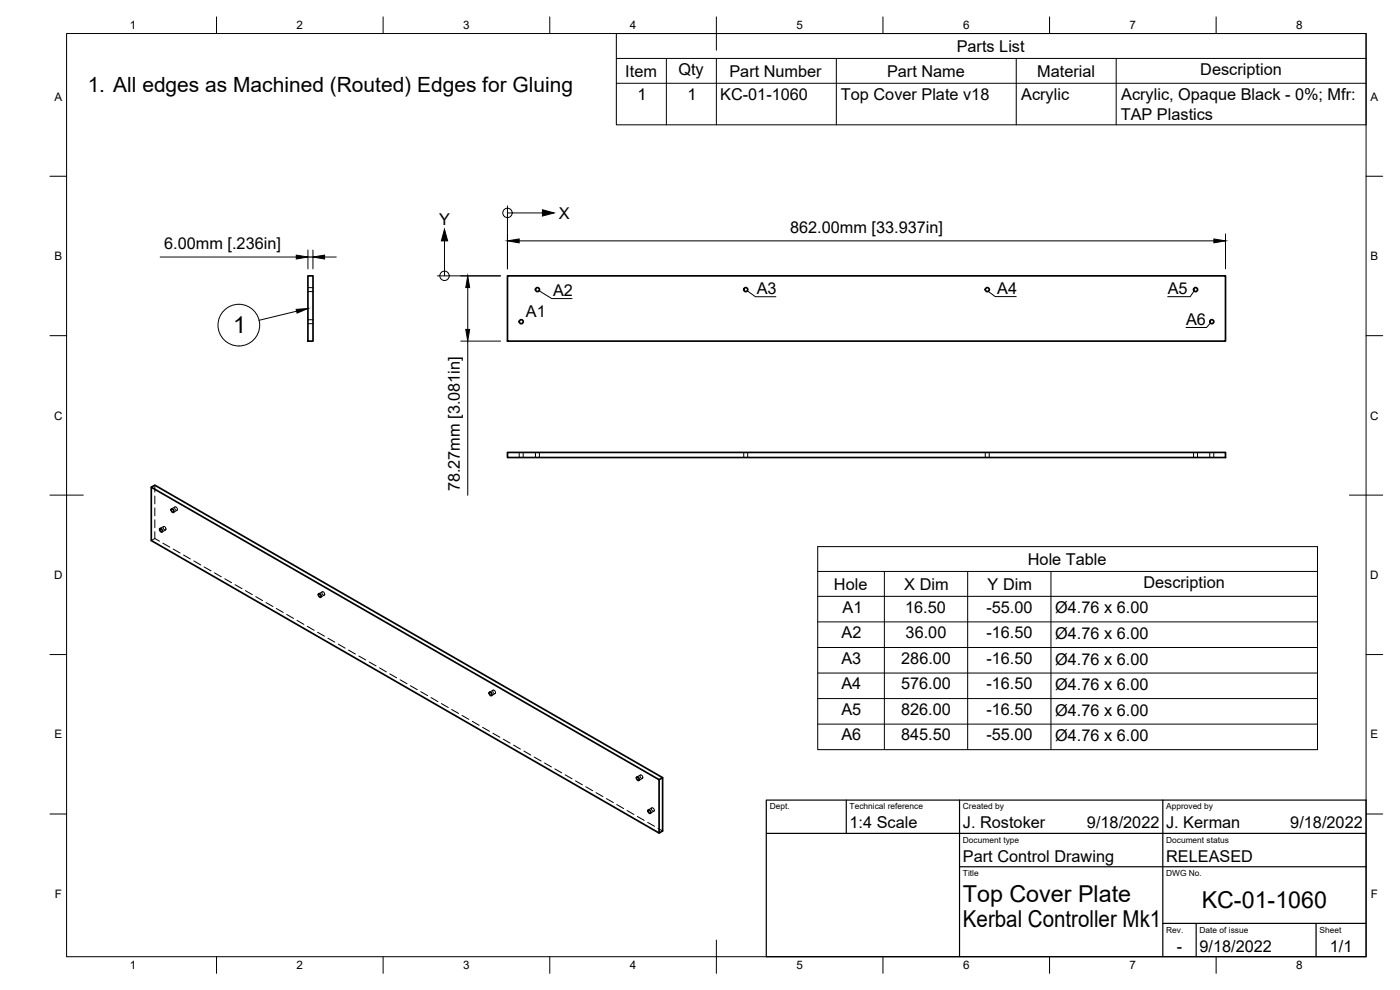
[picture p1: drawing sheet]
<svg xmlns="http://www.w3.org/2000/svg" width="420mm" height="297mm" viewBox="0 0 420 297" stroke-linecap="round" stroke-linejoin="round" font-family="sans-serif">
<!-- layer: Visible -->
<g fill="none" stroke="#000" stroke-width=".51">
<path d="M92.4 82.8h1.5v19.5h-1.5zM152.3 82.8h215.5v19.5h-215.5zM152.3 135.7h215.5v1.6h-215.5zM45.4 146.2l1.1-.6 152.4 87.7-1.1 .6zM45.4 146.2v16l152.4 87.7M48 158.6l.5 .2 .2 .7-.6-.1zM51.4 152.7l.6 .2 .2 .8-.6-.2zM95.6 178.2l.6 .2 .1 .7-.5-.1zM146.9 207.7l.6 .2 .1 .8-.6-.2zM191.1 233.2l.6 .1 .1 .8-.6-.2zM198.9 233.3v16l-1.1 .6v-16M194.5 243l.6 .2 .2 .8-.6-.2z"/>
<circle cx="156.4" cy="96.5" r=".6"/>
<circle cx="161.3" cy="86.9" r=".6"/>
<circle cx="223.8" cy="86.9" r=".6"/>
<circle cx="296.3" cy="86.9" r=".6"/>
<circle cx="358.8" cy="86.9" r=".6"/>
<circle cx="363.7" cy="96.5" r=".6"/>
</g>
<!-- layer: Hidden -->
<g fill="none" stroke="#000" stroke-width=".3">
<path d="M92.4 87.5h1.5M92.4 86.3h1.5M92.4 97.1h1.5M92.4 95.9h1.5M155.8 135.7v1.6M157 135.7v1.6M160.7 135.7v1.6M161.9 135.7v1.6M223.2 135.7v1.6M224.4 135.7v1.6M295.7 135.7v1.6M296.9 135.7v1.6"/>
<path d="M358.2 135.7v1.6M359.4 135.7v1.6M363.1 135.7v1.6M364.3 135.7v1.6M46.5 145.6v2M46.5 148.8v2.4M46.5 152.4v2.4M46.5 155.9v2.4M46.5 159.5v2.1M49 158a.57 .57 0 0 1 .7 .3 .57 .57 0 0 1-.2 .7l-.5-.4zM49.1 158l-1.1 .6M49.7 159l-1.1 .6"/>
<path d="M52.5 152.1a.57 .57 0 0 1 .7 .3 .57 .57 0 0 1-.3 .7l-.4-.4zM52.5 152.1l-1 .6M53.1 153.1l-1 .6M46.5 161.6l1.4 .8M46.5 161.6l-1.1 .6M48.9 163l2 1.2M52 164.7l2 1.2M55.1 166.5l2 1.2M58.2 168.3l2 1.2M61.3 170.1l2 1.2M64.4 171.9l2 1.2M67.5 173.7l2 1.1"/>
<path d="M70.5 175.4l2.1 1.2M73.6 177.2l2.1 1.2M76.8 179l2 1.2M96.6 177.6a.55 .55 0 0 1 .7 .3 .55 .55 0 0 1-.2 .7l-.4-.4zM96.7 177.6l-1 .6M97.3 178.6l-1 .6M79.8 180.8l2.1 1.2M82.9 182.6l2.1 1.2M86 184.3l2.1 1.3M89.1 186.1l2.1 1.2M92.2 187.9l2.1 1.2M95.3 189.7l2.1 1.2"/>
<path d="M98.4 191.5l2.1 1.2M101.5 193.3l2.1 1.2M104.6 195.1l2.1 1.1M107.7 196.8l2.1 1.2M110.8 198.6l2.1 1.2M113.9 200.4l2.1 1.2M117 202.2l2 1.2M120.1 204l2.1 1.2M123.2 205.7l2 1.2M126.3 207.5l2 1.2M129.4 209.3l2 1.2M132.5 211.1l2 1.2"/>
<path d="M135.6 212.9l2 1.2M138.7 214.7l2 1.1M141.8 216.4l2 1.2M144.8 218.2l2.1 1.2M147.9 207.1a.55 .55 0 0 1 .7 .3 .55 .55 0 0 1-.2 .7l-.4-.3zM148 207.1l-1.1 .6M148.6 208.1l-1.1 .6M147.9 220l2.1 1.2M151 221.8l2.1 1.2M154.1 223.6l2.1 1.2M157.2 225.3l2.1 1.3M160.3 227.1l2.1 1.2"/>
<path d="M163.4 228.9l2.1 1.2M166.5 230.7l2.1 1.2M169.6 232.5l2.1 1.2M172.7 234.3l2.1 1.2M175.8 236.1l2.1 1.1M178.9 237.8l2.1 1.2M182 239.6l2.1 1.2M192.2 232.5a.56 .56 0 0 1 .6 .4 .56 .56 0 0 1-.2 .7l-.4-.4zM192.2 232.5l-1.1 .6M192.8 233.6l-1.1 .6M185.1 241.4l2.1 1.2M188.2 243.2l2 1.2"/>
<path d="M191.3 245l2 1.2M194.4 246.7l2 1.2M195.6 242.5a.55 .55 0 0 1 .7 .2 .55 .55 0 0 1-.3 .7l-.3-.3zM195.6 242.4l-1 .6M196.2 243.4l-1 .6M197.5 248.5l1.4 .8"/>
</g>
<!-- layer: Border -->
<g fill="none" stroke="#000" stroke-width=".3">
<path d="M20 10.1h390v276.9h-390zM65 5.1v5M115 5.1v5M165 5.1v5M215 5.1v10M265 5.1v5M315 5.1v5M365 5.1v5M15 52.9h5M410 52.9h5M15 100.7h5M410 100.7h5"/>
<path d="M15 148.6h10M405 148.6h10M15 196.4h5M410 196.4h5M15 244.2h5M410 244.2h5M65 287v5M115 287v5M165 287v5M215 282.1v9.9M265 287v5M315 287v5"/>
<path d="M365 287v5"/>
</g>
<!-- layer: TitleBlock -->
<path d="M230 240.1h180v46.9h-180zM230 250h180M254 240.1v9.9M288 240.1v46.9M349 240.1v46.9M288 260.1h122M349 277.1h61M359 277.1v9.9M395 277.1v9.9" fill="none" stroke="#000" stroke-width=".36"/>
<!-- layer: Parts Lists -->
<path d="M185 10.1h225v27.4h-225zM185 17.5h225M200 17.5v20M215 17.5v20M251 17.5v20M305 17.5v20M335 17.5v20M185 25h225" fill="none" stroke="#000" stroke-width=".3"/>
<!-- layer: Balloons -->
<circle cx="71.7" cy="97.6" r="6.3" fill="none" stroke="#000" stroke-width=".3"/>
<!-- layer: 0 -->
<path d="M88.9 92.8l3.5-.2-3.2 1.3z" fill="#000" stroke="#000" stroke-width=".3"/>
<path d="M89 93.4l-11.3 2.7" fill="none" stroke="#000" stroke-width=".3"/>
<!-- layer: FD_Dimensions -->
<path d="M48.1 77.1h40.8M92.4 75v5.7M92.4 77.1h1.5M93.9 75v5.7M97.4 77.1h3.5M152.3 70.2v10.5M155.8 72.3h208.5M367.8 70.2v10.5M138.3 82.8h11.9M140.4 86.3v12.5M138.3 102.3h11.9M140.4 102.3v46.3" fill="none" stroke="#000" stroke-width=".3"/>
<path d="M88.9 76.5l3.5 .6-3.5 .6zM93.9 77.1l3.5-.6v1.2zM152.3 72.3l3.5-.6v1.2zM364.3 71.7l3.5 .6-3.5 .6zM140.4 82.8l.5 3.5h-1.1zM139.8 98.8h1.1l-.5 3.5z" fill="#000" stroke="#000" stroke-width=".3"/>
<!-- layer: Origin Marker -->
<g fill="none" stroke="#000" stroke-width=".3">
<path d="M133.4 72.3v10.5M152.3 61.8v18.9M152.3 63.9h10.5M131.3 82.8h18.9"/>
<circle cx="152.3" cy="63.9" r="1.41"/>
<circle cx="133.4" cy="82.8" r="1.41"/>
</g>
<path d="M133.4 68.8l.9 3.5h-1.8zM162.8 62.9l3.5 1-3.5 .9z" fill="#000" stroke="#000" stroke-width=".3"/>
<!-- layer: Hole Tables -->
<path d="M245.4 164h150v60.9h-150zM245.4 171.5h150M245.4 178.9h150M265.4 171.5v53.4M290.4 171.5v53.4M315.4 171.5v53.4M245.4 186.6h150M245.4 194.3h150M245.4 201.9h150M245.4 209.6h150M245.4 217.3h150" fill="none" stroke="#000" stroke-width=".3"/>
<!-- layer: HoleIds -->
<path d="M161.8 87.2l3.8 2.4h6.1M224.3 87.3l2.4 1.7h6.2M296.6 87.4l2.1 1.6h6.3M358.4 87.3l-1.2 1.7h-6.8M363.2 97l-1.1 1.3h-6.2" fill="none" stroke="#000" stroke-width=".3"/>
<g font-size="7">
<text x="70" y="100.1">1</text>
<text x="289" y="270.6">Top Cover Plate</text>
<text x="360.6" y="272.3">KC-01-1060</text>
<text x="289" y="278.1">Kerbal Controller Mk1</text>
</g>
<text font-size="6.3" x="26.3" y="27.6">1. All edges as Machined (Routed) Edges for Gluing</text>
<g font-size="4.9">
<text x="287.1" y="15.5">Parts List</text>
<text x="187.7" y="23">Item</text>
<text x="203.6" y="22.5">Qty</text>
<text x="218.9" y="23">Part Number</text>
<text x="266.2" y="23">Part Name</text>
<text x="311.3" y="23">Material</text>
<text x="360.2" y="22.5">Description</text>
<text x="191.3" y="29.9">1</text>
<text x="206.3" y="29.9">1</text>
<text x="216.1" y="30">KC-01-1060</text>
<text x="252.4" y="30">Top Cover Plate v18</text>
<text x="306.5" y="30">Acrylic</text>
<text x="336.4" y="35.9">TAP Plastics</text>
<text x="336.5" y="30.1">Acrylic, Opaque Black - 0%; Mfr:</text>
<text x="167.7" y="65.6">X</text>
<text x="131.8" y="67.4">Y</text>
<text x="237.1" y="69.9">862.00mm [33.937in]</text>
<text x="49.3" y="74.7">6.00mm [.236in]</text>
<text x="166" y="88.9">A2</text>
<text x="227.1" y="88.3">A3</text>
<text x="299.3" y="88.3">A4</text>
<text x="350.4" y="88.3">A5</text>
<text x="157.8" y="95.1">A1</text>
<text x="355.9" y="97.6">A6</text>
<text x="138" y="147.4" transform="rotate(-90 138 147.4)">78.27mm [3.081in]</text>
<text x="308.5" y="169.4">Hole Table</text>
<text x="250.3" y="176.9">Hole</text>
<text x="271.4" y="176.9">X Dim</text>
<text x="296.4" y="176.9">Y Dim</text>
<text x="343.2" y="176.5">Description</text>
<text x="252.9" y="183.8">A1</text>
<text x="271.6" y="183.8">16.50</text>
<text x="296" y="183.8">-55.00</text>
<text x="316.7" y="184.1">Ø4.76 x 6.00</text>
<text x="252.5" y="191.5">A2</text>
<text x="271.8" y="191.5">36.00</text>
<text x="296" y="191.5">-16.50</text>
<text x="316.7" y="191.7">Ø4.76 x 6.00</text>
<text x="252.5" y="199.2">A3</text>
<text x="270.5" y="199.2">286.00</text>
<text x="296" y="199.2">-16.50</text>
<text x="316.7" y="199.4">Ø4.76 x 6.00</text>
<text x="252.5" y="206.8">A4</text>
<text x="270.4" y="206.8">576.00</text>
<text x="296" y="206.8">-16.50</text>
<text x="316.7" y="207.1">Ø4.76 x 6.00</text>
<text x="252.5" y="214.5">A5</text>
<text x="270.4" y="214.5">826.00</text>
<text x="296" y="214.5">-16.50</text>
<text x="316.7" y="214.7">Ø4.76 x 6.00</text>
<text x="252.5" y="222.2">A6</text>
<text x="270.4" y="222.2">845.50</text>
<text x="296" y="222.2">-55.00</text>
<text x="316.7" y="222.4">Ø4.76 x 6.00</text>
<text x="255" y="248.5">1:4 Scale</text>
<text x="289" y="248.5">J. Rostoker</text>
<text x="326.2" y="248.5">9/18/2022</text>
<text x="350" y="248.5">J. Kerman</text>
<text x="387.2" y="248.5">9/18/2022</text>
<text x="289" y="258.6">Part Control Drawing</text>
<text x="350" y="258.6">RELEASED</text>
<text x="353.2" y="285.7">-</text>
<text x="360" y="285.5">9/18/2022</text>
<text x="399.1" y="285.7">1/1</text>
</g>
<g font-size="3.5">
<text x="39" y="8.8">1</text>
<text x="89" y="8.8">2</text>
<text x="139" y="8.8">3</text>
<text x="189" y="8.8">4</text>
<text x="239" y="8.8">5</text>
<text x="289" y="8.8">6</text>
<text x="339" y="8.8">7</text>
<text x="389" y="8.8">8</text>
<text x="16.3" y="30.2">A</text>
<text x="411.3" y="30.2">A</text>
<text x="16.3" y="78">B</text>
<text x="411.3" y="78">B</text>
<text x="16.2" y="125.9">C</text>
<text x="411.2" y="125.9">C</text>
<text x="16.2" y="173.7">D</text>
<text x="411.2" y="173.7">D</text>
<text x="16.3" y="221.6">E</text>
<text x="411.3" y="221.6">E</text>
<text x="16.4" y="269.4">F</text>
<text x="411.4" y="269.4">F</text>
<text x="39" y="290.8">1</text>
<text x="89" y="290.8">2</text>
<text x="139" y="290.8">3</text>
<text x="189" y="290.8">4</text>
<text x="239" y="290.8">5</text>
<text x="289" y="290.8">6</text>
<text x="339" y="290.8">7</text>
<text x="389" y="290.8">8</text>
</g>
<g font-size="2.5">
<text x="231" y="242.9">Dept.</text>
<text x="255" y="242.9">Technical reference</text>
<text x="289" y="242.9">Created by</text>
<text x="350" y="242.9">Approved by</text>
<text x="289" y="252.8">Document type</text>
<text x="350" y="252.8">Document status</text>
<text x="289" y="262.9">Title</text>
<text x="350" y="262.9">DWG No.</text>
<text x="350" y="279.9">Rev.</text>
<text x="360" y="279.9">Date of issue</text>
<text x="396" y="279.9">Sheet</text>
</g>
</svg>
